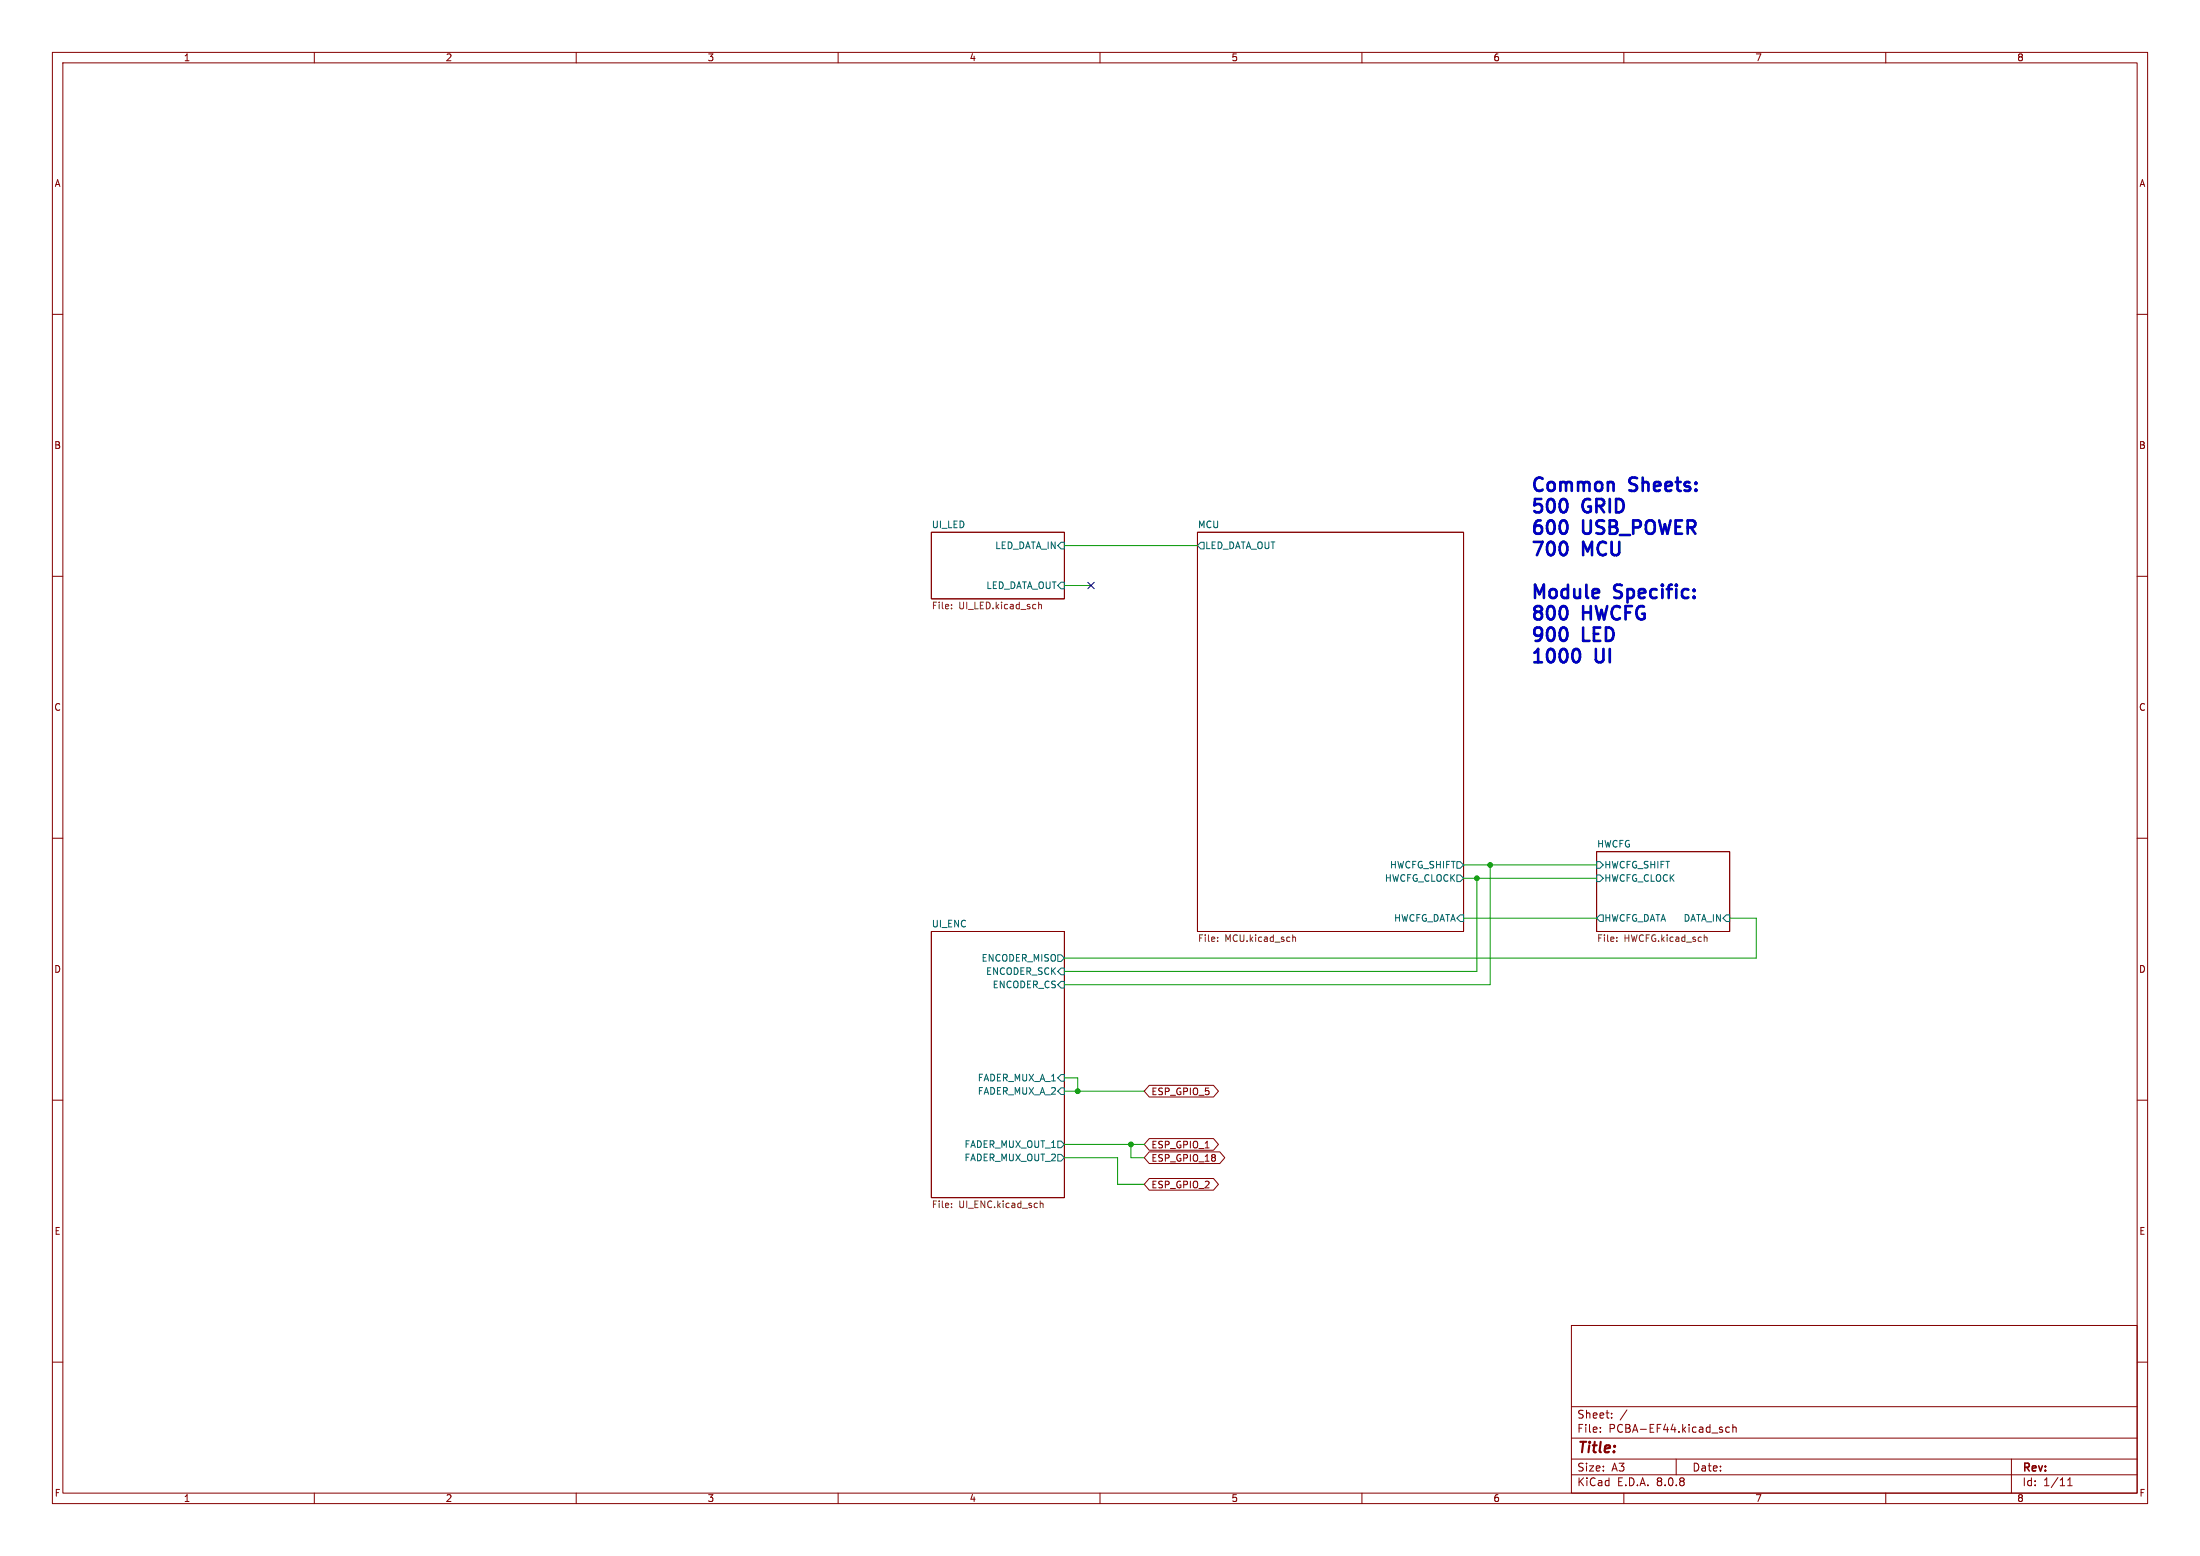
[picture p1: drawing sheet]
<svg xmlns="http://www.w3.org/2000/svg" width="420mm" height="297mm" viewBox="0 0 420 297" stroke-linecap="round" stroke-linejoin="round" font-family="sans-serif">
<g fill="none" stroke="#840000" stroke-width=".19">
<path d="M10 10h400v277h-400zM12 12h396v273h-396zM60 10v2M110 10v2M160 10v2M210 10v2M260 10v2M310 10v2M360 10v2M10 60h2M408 60h2M10 110h2"/>
<path d="M177.8 101.6h25.4v12.7h-25.4zM228.6 101.6h50.8v76.2h-50.8zM408 110h2M10 160h2M408 160h2M177.8 177.8h25.4v50.8h-25.4zM304.8 162.6h25.4v15.2h-25.4zM10 210h2M219.4 217.3h12.3l.9 1.1-.9 1.2h-12.3l-1-1.2zM219.4 219.9h13.5l.9 1.1-.9 1.1h-13.5l-1-1.1zM219.4 207.2h12.3l.9 1.1-.9 1.1h-12.3l-1-1.1zM408 210h2"/>
<path d="M219.4 224.9h12.3l.9 1.2-.9 1.1h-12.3l-1-1.1zM300 253h108v32h-108zM10 260h2M300 278.5h108M300 274.5h108M300 268.5h108M305.5 273.2v.2M305.5 272.5v.1M307.7 270.5v.2M307.7 269.8v.1M310.6 269.1l-1.3 1.9M320 278.5v3"/>
<path d="M330.2 272.5l-.5-.1-.3 .3 .2 .6h.6M330.8 272.5l.2-.1 .4 .1v.9M330.8 271.9v1.5M384 278.5v6.5M408 260h2M60 285v2M110 285v2M160 285v2M210 285v2M260 285v2M300 281.5h108M310 285v2"/>
<path d="M360 285v2M394.7 283.6h.9M394.7 282.5l.5-.4v1.5"/>
</g>
<g fill="none" stroke="#006464" stroke-width=".19">
<path d="M202.6 103.5h.6v1.3h-.6l-.7-.7zM202.6 111.1h.6v1.3h-.6l-.7-.6zM229.2 103.5h.7v1.3h-.7l-.6-.7zM278.1 167h.7l.6 .6-.6 .7h-.7zM278.1 164.5h.7l.6 .6-.6 .6h-.7zM278.8 174.6h.6v1.3h-.6l-.7-.6zM304.8 167h.6l.7 .6-.7 .7h-.6zM304.8 164.5h.6l.7 .6-.7 .6h-.6zM305.4 174.6h.7v1.3h-.7l-.6-.6zM329.6 174.6h.6v1.3h-.6l-.7-.6zM201.9 182.2h.7l.6 .7-.6 .6h-.7zM202.6 184.8h.6v1.3h-.6l-.7-.7z"/>
<path d="M202.6 187.3h.6v1.3h-.6l-.7-.6zM201.9 217.8h.7l.6 .6-.6 .7h-.7zM202.6 205.1h.6v1.3h-.6l-.7-.7zM202.6 207.6h.6v1.3h-.6l-.7-.6zM201.9 220.3h.7l.6 .7-.6 .6h-.7z"/>
</g>
<g fill="none" stroke="#725600" stroke-width=".19">
<path d="M181.6 115.4v.1M181.6 116.1v.1M198.3 114.9v1.3M198.3 115.5l.2-.1h.3v.8M232.4 179.6v.1M232.4 178.9v.1M246.8 179l.2-.1h.3v.8M246.8 178.4v1.3M308.6 179.6v.1M308.6 178.9v.1M325.5 178.9l.4 .1v.7M181.6 230.4v.1"/>
<path d="M181.6 229.7v.1M198.6 229.2v1.3M198.6 229.8l.2-.1h.3v.8"/>
</g>
<path d="M299.1 95.7l.1 .5-.1 1.1M299.1 99.8l.1 .5-.1 1.1M299.1 103.9l.1 .5-.1 1.1M299.1 116.2l.1 .5-.1 1.1M299.1 120.3l.1 .5-.1 1M301 123.9a1.59 1.59 0 0 1 0 2.5" fill="none" stroke="#0000c2" stroke-width=".51"/>
<g fill="none" stroke="#009600" stroke-width=".19">
<path d="M203.2 104.1h25.4M203.2 111.8h5.1M279.4 175.3h25.4M279.4 165.1h25.4M279.4 167.6h25.4M281.9 167.6v17.8h-78.7M284.5 165.1v22.9h-81.3M330.2 175.3h5.1v7.6h-132.1M203.2 205.7h2.5v2.6M203.2 208.3h15.2M203.2 218.4h15.2M215.9 218.4v2.6h2.5"/>
<path d="M203.2 221h10.2v5.1h5"/>
</g>
<path d="M207.7 111.2l1.2 1.2M208.9 111.2l-1.2 1.2" fill="none" stroke="#000084" stroke-width=".19"/>
<g fill="#009600" stroke="#009600" stroke-width=".19">
<circle cx="284.5" cy="165.1" r=".46"/>
<circle cx="281.9" cy="167.6" r=".46"/>
<circle cx="205.7" cy="208.3" r=".46"/>
<circle cx="215.9" cy="218.4" r=".46"/>
</g>
<g font-size="3.5" fill="#0000c2">
<text x="292.1" y="94">Common</text>
<text x="311.3" y="94">Sheets:</text>
<text x="292.1" y="98.1">500</text>
<text x="302.3" y="98.1">GRID</text>
<text x="292.1" y="102.2">600</text>
<text x="292.1" y="106.3">700</text>
<text x="302.3" y="102.2">USB_POWER</text>
<text x="302.3" y="106.3">MCU</text>
<text x="292.1" y="114.5">Module</text>
<text x="292.1" y="118.6">800</text>
<text x="302.3" y="118.6">HWCFG</text>
<text x="308.4" y="114.5">Specific:</text>
<text x="292.1" y="122.7">900</text>
<text x="302.3" y="122.7">LED</text>
<text x="292.1" y="126.8">1000</text>
<text x="304.7" y="126.8">UI</text>
</g>
<text font-size="2.8" fill="#840000" x="301" y="277.9">Title:</text>
<g font-size="2.1" fill="#840000">
<text x="301" y="273.7">File:</text>
<text x="301" y="271">Sheet:</text>
<text x="307.1" y="273.7">PCBA-EF44.kicad_sch</text>
<text x="301" y="281.1">Size:</text>
<text x="307.6" y="281.1">A3</text>
<text x="323" y="281.1">Date:</text>
<text x="386" y="281.3">Rev:</text>
<text x="301" y="283.9">KiCad</text>
<text x="308.7" y="283.9">E.D.A.</text>
<text x="316.3" y="283.9">8.0.8</text>
<text x="386" y="283.9">Id:</text>
<text x="390.1" y="283.9">1/11</text>
</g>
<g font-size="1.8" fill="#840000">
<text x="35" y="11.9">1</text>
<text x="85" y="11.9">2</text>
<text x="135" y="11.9">3</text>
<text x="185" y="11.9">4</text>
<text x="235" y="11.9">5</text>
<text x="285" y="11.9">6</text>
<text x="335" y="11.9">7</text>
<text x="385" y="11.9">8</text>
<text x="10.3" y="35.9">A</text>
<text x="408.3" y="35.9">A</text>
<text x="10.3" y="85.9">B</text>
<text x="408.2" y="85.9">B</text>
<text x="10.3" y="135.9">C</text>
<text x="408.2" y="135.9">C</text>
<text x="10.3" y="185.9">D</text>
<text x="408.2" y="185.9">D</text>
<text x="219.7" y="209.2">ESP_GPIO_5</text>
<text x="219.7" y="219.4">ESP_GPIO_1</text>
<text x="219.7" y="221.9">ESP_GPIO_18</text>
<text x="219.7" y="227">ESP_GPIO_2</text>
<text x="10.3" y="235.9">E</text>
<text x="408.3" y="235.9">E</text>
<text x="10.3" y="285.9">F</text>
<text x="35" y="286.9">1</text>
<text x="85" y="286.9">2</text>
<text x="135" y="286.9">3</text>
<text x="185" y="286.9">4</text>
<text x="235" y="286.9">5</text>
<text x="285" y="286.9">6</text>
<text x="335" y="286.9">7</text>
<text x="385" y="286.9">8</text>
<text x="408.3" y="285.9">F</text>
</g>
<g font-size="1.8" fill="#006464">
<text x="177.8" y="100.9">UI_LED</text>
<text x="228.6" y="100.9">MCU</text>
<text x="189.9" y="105">LED_DATA_IN</text>
<text x="230" y="105">LED_DATA_OUT</text>
<text x="188.2" y="112.6">LED_DATA_OUT</text>
<text x="304.8" y="161.8">HWCFG</text>
<text x="265.2" y="166">HWCFG_SHIFT</text>
<text x="306.2" y="166">HWCFG_SHIFT</text>
<text x="264.3" y="168.5">HWCFG_CLOCK</text>
<text x="306.2" y="168.5">HWCFG_CLOCK</text>
<text x="177.8" y="177.1">UI_ENC</text>
<text x="266" y="176.1">HWCFG_DATA</text>
<text x="306.2" y="176.1">HWCFG_DATA</text>
<text x="321.3" y="176.1">DATA_IN</text>
<text x="187.3" y="183.7">ENCODER_MISO</text>
<text x="188.1" y="186.3">ENCODER_SCK</text>
<text x="189.4" y="188.8">ENCODER_CS</text>
<text x="186.6" y="206.6">FADER_MUX_A_1</text>
<text x="186.6" y="209.1">FADER_MUX_A_2</text>
<text x="184" y="219.3">FADER_MUX_OUT_1</text>
<text x="184" y="221.8">FADER_MUX_OUT_2</text>
</g>
<g font-size="1.8" fill="#725600">
<text x="177.8" y="116.6">File:</text>
<text x="183" y="116.6">UI_LED.kicad_sch</text>
<text x="228.6" y="180.1">File:</text>
<text x="233.8" y="180.1">MCU.kicad_sch</text>
<text x="304.8" y="180.1">File:</text>
<text x="310" y="180.1">HWCFG.kicad_sch</text>
<text x="177.8" y="230.9">File:</text>
<text x="183" y="230.9">UI_ENC.kicad_sch</text>
</g>
</svg>
